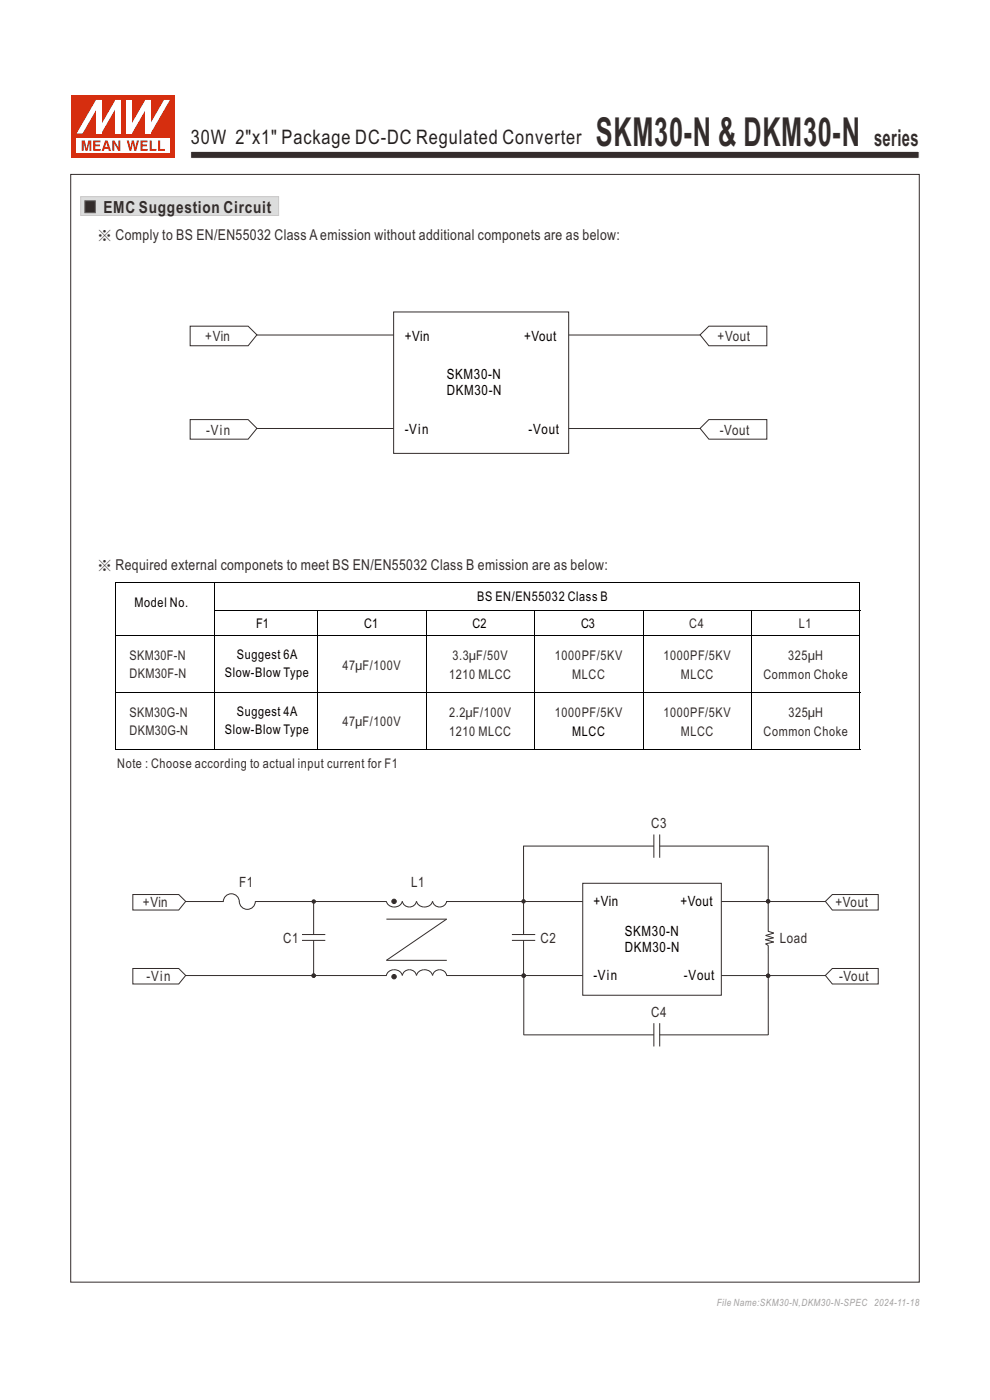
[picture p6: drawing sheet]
<svg xmlns="http://www.w3.org/2000/svg" width="210mm" height="297mm" viewBox="0 0 210 297" stroke-linecap="round" stroke-linejoin="round" font-family="sans-serif">
<path d="M40.4 32.1h154.6v1.5h-154.6z" fill-rule="evenodd" fill="#332c2b" stroke="#fefefe" stroke-width=".21"/>
<path d="M15.2 20.3h22v13.2h-22z" fill-rule="evenodd" fill="#d62e0f"/>
<path d="M16.3 29.3h19.8v3.1h-19.8z" fill-rule="evenodd" fill="#fefefe"/>
<g fill="#d62e0f">
<path d="M26.9 29.8h.4l.4 1.6 .3-1.6h.4l.3 1.6 .3-1.6h.5l-.6 2.2h-.4l-.3-1.7-.3 1.7h-.4z" fill-rule="evenodd"/>
<path d="M29.8 29.8h1.5v.4h-1.1v.5h1v.3h-1v.6h1.1v.4h-1.5z" fill-rule="evenodd"/>
<path d="M31.7 29.8h.5v1.8h1v.4h-1.5z" fill-rule="evenodd"/>
<path d="M33.5 29.8h.5v1.8h1v.4h-1.5z" fill-rule="evenodd"/>
<path d="M17.3 29.8h.7l.4 1.7 .3-1.7h.7v2.2h-.4v-1.8l-.4 1.8h-.5l-.4-1.8v1.8h-.4z" fill-rule="evenodd"/>
<path d="M19.8 29.8h1.5v.4h-1.1v.5h1v.3h-1v.6h1.2v.4h-1.6z" fill-rule="evenodd"/>
<path d="M22.6 30.3l.2 .9h-.5zM22.3 29.8l-.7 2.2h.4l.2-.4h.7l.2 .4h.5l-.8-2.2z" fill-rule="evenodd"/>
<path d="M23.8 29.8h.5l.8 1.5v-1.5h.4v2.2h-.4l-.9-1.6v1.6h-.4z" fill-rule="evenodd"/>
</g>
<g fill="#fff">
<path d="M24.5 21.2h1.1v7.1h-1.1z" fill-rule="evenodd"/>
<path d="M24.5 21.2h1.1l-4.1 7.1h-1.1z" fill-rule="evenodd"/>
<path d="M20.4 21.2h1.1v7.1h-1.1z" fill-rule="evenodd"/>
<path d="M20.4 21.2h1.1v.3l-4 6.8h-1.2z" fill-rule="evenodd"/>
<path d="M30.8 21.2h1.1v7.1h-1.1z" fill-rule="evenodd"/>
<path d="M34.8 21.2h1.3l-4.2 7.1h-1v-.3z" fill-rule="evenodd"/>
<path d="M26.9 21.2h1.1v7.1h-1.1z" fill-rule="evenodd"/>
<path d="M30.8 21.2h1.1v.2l-3.9 6.9h-1.1v-.3z" fill-rule="evenodd"/>
</g>
<path d="M162.3 199.3l1.9 .6M162.9 197.6l1.3 .3-1.8 .6 1.7 .5-1.7 .3M164.1 199.8l-1.7 .4 .5 .4" fill="none" stroke="#332c2b" stroke-width=".21"/>
<path d="M17.1 41.7h42v4h-42z" fill-rule="evenodd" fill="#dcdddd" stroke="#c9caca" stroke-width=".21"/>
<path d="M18 42.6h2.2v2.5h-2.2z" fill-rule="evenodd" fill="#332c2b" stroke="#5f5d5d" stroke-width=".21"/>
<g fill="none" stroke="#332c2b" stroke-width=".21">
<path d="M40.3 69.2h12.3l1.9 1.8-1.9 2.4h-12.3zM54.5 71.1h29M83.5 66.2h37.1v30h-37.1zM120.6 71.1h27.9M148.5 71l1.9-1.8h12.3v4.2h-12.3zM40.3 89h12.3l1.9 1.9-1.9 2.3h-12.3zM54.5 90.9h29M120.6 90.9h27.9M148.5 90.9l1.9-1.9h12.3v4.2h-12.3zM111 179.5h27.7M111.1 179.5v18.7M138.7 177v5"/>
<path d="M139.9 179.5h23.1M139.9 177v5M163 179.4v18.2M28.2 189.8h9.7l1.5 1.4-1.5 1.9h-9.7zM39.4 191.3h8M47.4 191.3a1.7 1.7 0 0 1 1.7-1.7 1.7 1.7 0 0 1 1.7 1.7M50.8 191.2a1.7 1.7 0 0 0 1.7 1.7 1.7 1.7 0 0 0 1.7-1.7l27.8 .1M64.1 198.3h4.9M64.1 199.5h4.9M66.5 191.3v7M66.5 199.5v7.5M82 191.2a1.77 1.77 0 0 0 1.6 1.2 1.77 1.77 0 0 0 1.7-1.2"/>
<path d="M82 195h12.8M85.4 191.2a1.52 1.52 0 0 0 1.4 1.2 1.52 1.52 0 0 0 1.5-1.2 1.8 1.8 0 0 0 1.7 1.2 1.8 1.8 0 0 0 1.7-1.2 1.54 1.54 0 0 0 1.5 1.2 1.54 1.54 0 0 0 1.5-1.2M94.7 191.3h28.9M94.7 195l-12.7 8.7h12.8M108.6 198.3h4.9M108.6 199.5h4.9M111.1 199.5v7.5M123.6 187.4h29.4v23.7h-29.4zM153 191.3h22.1M175.1 191.2l1.5-1.4h9.7v3.3h-9.7zM28.2 205.5h9.7l1.5 1.4-1.5 1.8h-9.7zM39.4 207h42.6"/>
<path d="M82 206.9a1.77 1.77 0 0 1 1.6-1.2 1.77 1.77 0 0 1 1.7 1.2M85.4 206.9a1.52 1.52 0 0 1 1.4-1.2 1.52 1.52 0 0 1 1.5 1.2 1.8 1.8 0 0 1 1.7-1.2 1.8 1.8 0 0 1 1.7 1.2 1.54 1.54 0 0 1 1.5-1.2 1.54 1.54 0 0 1 1.5 1.2M94.7 207h28.9M111.1 219.5h27.6M111.1 207v12.5M138.7 217.1v4.9M139.9 217.1v4.9M153 207h22.1M163 200.5v19h-23.1M175.1 206.9l1.5-1.4h9.7v3.2h-9.7z"/>
</g>
<g fill="#332c2b" stroke="#332c2b" stroke-width=".21">
<circle cx="111.1" cy="207" r=".36"/>
<circle cx="162.9" cy="191.2" r=".36"/>
<circle cx="162.9" cy="207" r=".36"/>
<circle cx="66.5" cy="207" r=".36"/>
<circle cx="66.6" cy="191.3" r=".36"/>
<circle cx="83.6" cy="207.2" r=".47"/>
<circle cx="83.6" cy="191.2" r=".47"/>
<circle cx="111.1" cy="191.2" r=".36"/>
</g>
<g fill="none" stroke="#000" stroke-width=".21">
<path d="M24.5 134.9h158M24.5 123.6v35.4M24.5 123.7h158M45.4 129.5h137.1M45.4 123.7v35.3M67.4 129.4v29.6M90.4 129.5v29.5M113.4 129.5v29.5M136.4 129.5v29.4M159.4 129.5v29.5M182.4 123.7v35.3M24.6 159h157.9"/>
<path d="M24.6 146.9h157.9"/>
</g>
<path d="M45.3 129.4l.2 .2z" fill="#000"/>
<path d="M15 37h180v235h-180z" fill="none" stroke="#332c2b" stroke-width=".21"/>
<text font-size="8.5" fill="#332c2b" x="126.4" y="31">SKM30-N &amp; DKM30-N</text>
<text font-size="4.9" fill="#332c2b" x="185.4" y="31">series</text>
<text font-size="4.2" fill="#231f20" x="40.5" y="30.6">30W 2&quot;x1&quot; Package DC-DC Regulated Converter</text>
<text font-size="3.5" fill="#332c2b" x="21.9" y="45.1">EMC Suggestion Circuit</text>
<g font-size="3.2" fill="#332c2b">
<text x="20.6" y="50.9">※ Comply to BS EN/EN55032 Class A emission without additional componets are as below:</text>
<text x="20.6" y="120.9">※ Required external componets to meet BS EN/EN55032 Class B emission are as below:</text>
</g>
<g font-size="3" fill="#332c2b">
<text x="43.6" y="72.4">+Vin</text>
<text x="152.2" y="72.4">+Vout</text>
<text x="43.8" y="92.3">-Vin</text>
<text x="152.7" y="92.3">-Vout</text>
<text x="138.2" y="175.7">C3</text>
<text x="50.7" y="188.3">F1</text>
<text x="87.2" y="188.3">L1</text>
<text x="30.3" y="192.3">+Vin</text>
<text x="177.2" y="192.3">+Vout</text>
<text x="60" y="200">C1</text>
<text x="114.6" y="200">C2</text>
<text x="165.4" y="200">Load</text>
<text x="31.1" y="208">-Vin</text>
<text x="178" y="208">-Vout</text>
<text x="138.2" y="215.7">C4</text>
</g>
<g font-size="3">
<text x="85.9" y="72.3">+Vin</text>
<text x="111.2" y="72.3">+Vout</text>
<text x="94.8" y="83.8">DKM30-N</text>
<text x="94.8" y="80.4">SKM30-N</text>
<text x="85.9" y="92.1">-Vin</text>
<text x="112.1" y="92.1">-Vout</text>
<text x="125.9" y="192.2">+Vin</text>
<text x="144.3" y="192.2">+Vout</text>
<text x="132.6" y="202">DKM30-N</text>
<text x="132.6" y="198.6">SKM30-N</text>
<text x="125.9" y="207.9">-Vin</text>
<text x="145.1" y="207.9">-Vout</text>
</g>
<g font-size="2.8">
<text x="28.5" y="128.7">Model No.</text>
<text x="101.2" y="127.6">BS EN/EN55032 Class B</text>
<text x="54.4" y="133.2">F1</text>
<text x="77.2" y="133.2">C1</text>
<text x="100.3" y="133.2">C2</text>
<text x="123.3" y="133.2">C3</text>
<text x="47.7" y="143.6">Slow-Blow Type</text>
<text x="50.3" y="139.8">Suggest 6A</text>
<text x="47.7" y="155.8">Slow-Blow Type</text>
<text x="50.3" y="152">Suggest 4A</text>
<text x="121.4" y="156.1">MLCC</text>
</g>
<g font-size="2.8" fill="#332c2b">
<text x="146.2" y="133.2">C4</text>
<text x="169.4" y="133.2">L1</text>
<text x="27.5" y="143.8">DKM30F-N</text>
<text x="27.5" y="140">SKM30F-N</text>
<text x="72.7" y="142.1">47μF/100V</text>
<text x="96" y="140.1">3.3μF/50V</text>
<text x="117.7" y="140.1">1000PF/5KV</text>
<text x="140.7" y="140.1">1000PF/5KV</text>
<text x="167.2" y="140.1">325μH</text>
<text x="95.3" y="144.1">1210 MLCC</text>
<text x="121.4" y="144.1">MLCC</text>
<text x="144.4" y="144.1">MLCC</text>
<text x="162" y="144.1">Common Choke</text>
<text x="27.5" y="156">DKM30G-N</text>
<text x="27.5" y="152.1">SKM30G-N</text>
<text x="72.7" y="154.1">47μF/100V</text>
<text x="95.3" y="152.1">2.2μF/100V</text>
<text x="117.7" y="152.1">1000PF/5KV</text>
<text x="140.7" y="152.1">1000PF/5KV</text>
<text x="167.2" y="152.1">325μH</text>
<text x="95.3" y="156.1">1210 MLCC</text>
<text x="144.4" y="156.1">MLCC</text>
<text x="162" y="156.1">Common Choke</text>
<text x="24.9" y="163">Note : Choose according to actual input current for F1</text>
</g>
<text font-size="2.1" fill="#a1a1a1" x="152" y="277">File Name:SKM30-N,DKM30-N-SPEC 2024-11-18</text>
</svg>
